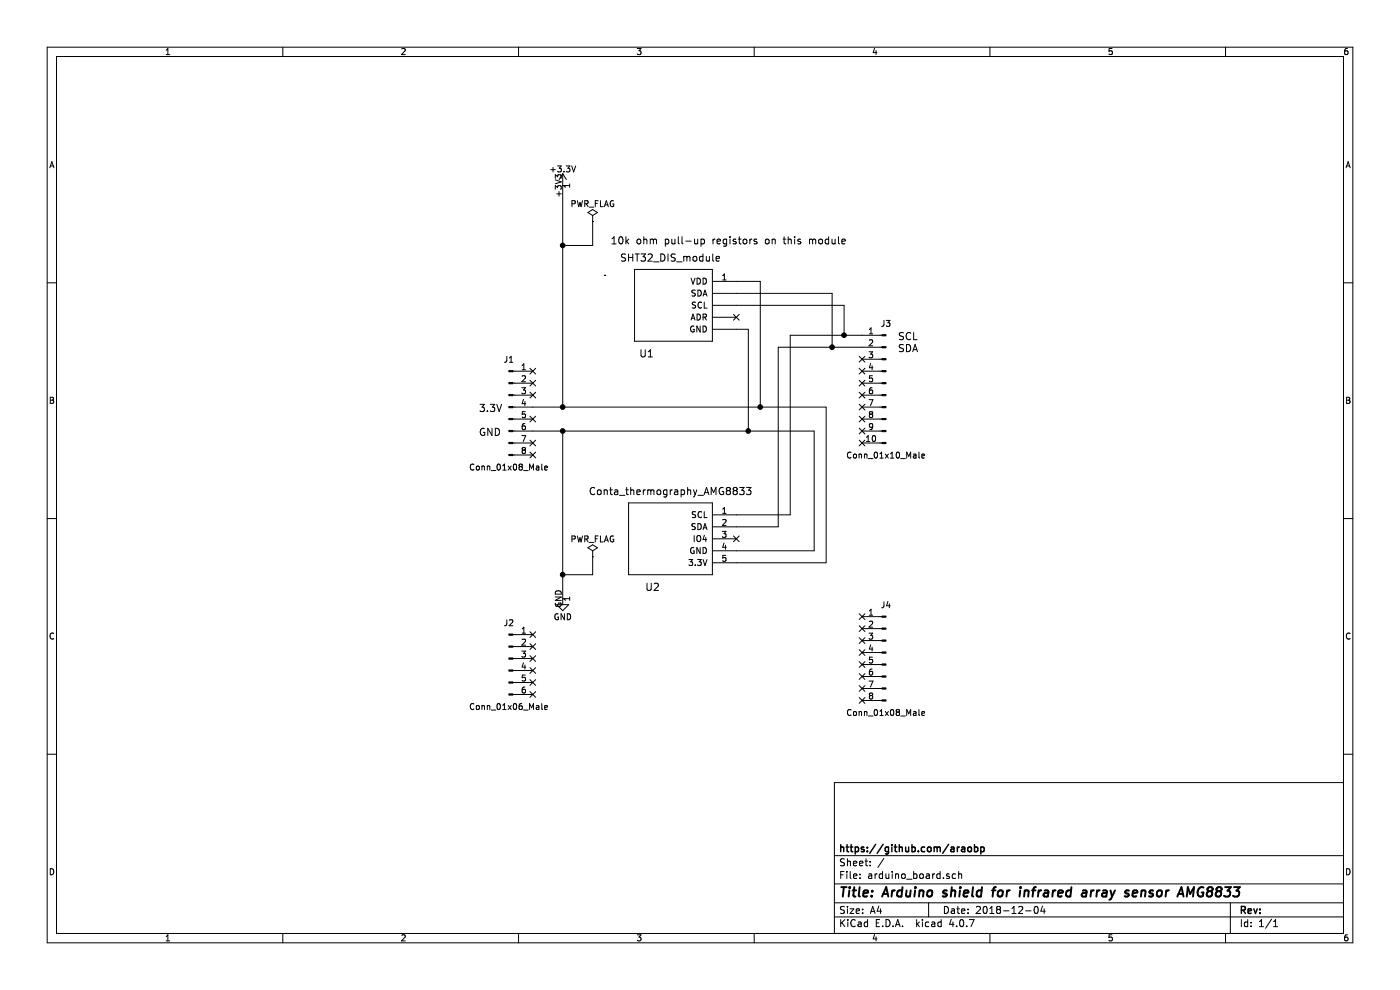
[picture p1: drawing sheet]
EESchema Schematic File Version 2
LIBS:arduino_board-rescue
LIBS:power
LIBS:device
LIBS:switches
LIBS:relays
LIBS:motors
LIBS:transistors
LIBS:conn
LIBS:linear
LIBS:regul
LIBS:74xx
LIBS:cmos4000
LIBS:adc-dac
LIBS:memory
LIBS:xilinx
LIBS:microcontrollers
LIBS:dsp
LIBS:microchip
LIBS:analog_switches
LIBS:motorola
LIBS:texas
LIBS:intel
LIBS:audio
LIBS:interface
LIBS:digital-audio
LIBS:philips
LIBS:display
LIBS:cypress
LIBS:siliconi
LIBS:opto
LIBS:atmel
LIBS:contrib
LIBS:valves
LIBS:mcu
LIBS:arduino_board-cache
EELAYER 25 0
EELAYER END
$Descr A4 11693 8268
encoding utf-8
Sheet 1 1
Title "Arduino shield for infrared array sensor AMG8833"
Date "2018-12-04"
Rev ""
Comp "https://github.com/araobp"
Comment1 ""
Comment2 ""
Comment3 ""
Comment4 ""
$EndDescr
$Comp
L Conn_01x06_Male J2
U 1 1
P 4250 5500
F 0 "J2" H 4250 5800 50  0000 C CNN
F 1 "Conn_01x06_Male" H 4250 5100 50  0000 C CNN
F 2 "" H 4250 5500 50  0001 C CNN
F 3 "" H 4250 5500 50  0001 C CNN
	1    4250 5500
	1    0    0    -1  
$EndComp
$Comp
L Conn_01x08_Male J1
U 1 1
P 4250 3400
F 0 "J1" H 4250 3800 50  0000 C CNN
F 1 "Conn_01x08_Male" H 4250 2900 50  0000 C CNN
F 2 "" H 4250 3400 50  0001 C CNN
F 3 "" H 4250 3400 50  0001 C CNN
	1    4250 3400
	1    0    0    -1  
$EndComp
$Comp
L Conn_01x08_Male J4
U 1 1
P 7400 5450
F 0 "J4" H 7400 5850 50  0000 C CNN
F 1 "Conn_01x08_Male" H 7400 4950 50  0000 C CNN
F 2 "" H 7400 5450 50  0001 C CNN
F 3 "" H 7400 5450 50  0001 C CNN
	1    7400 5450
	-1   0    0    -1  
$EndComp
$Comp
L Conn_01x10_Male J3
U 1 1
P 7400 3200
F 0 "J3" H 7400 3700 50  0000 C CNN
F 1 "Conn_01x10_Male" H 7400 2600 50  0000 C CNN
F 2 "" H 7400 3200 50  0001 C CNN
F 3 "" H 7400 3200 50  0001 C CNN
	1    7400 3200
	-1   0    0    -1  
$EndComp
NoConn ~ 6150 4500
Wire Wire Line
	4450 3400 6900 3400
Wire Wire Line
	6900 3400 6900 4700
Wire Wire Line
	6900 4700 6150 4700
Wire Wire Line
	4450 3600 6800 3600
Wire Wire Line
	6800 3600 6800 4600
Wire Wire Line
	6800 4600 6150 4600
Wire Wire Line
	4700 1550 4700 3400
Connection ~ 4700 3400
Wire Wire Line
	6600 2800 6600 4300
Wire Wire Line
	6600 4300 6150 4300
Wire Wire Line
	6500 2900 7200 2900
Wire Wire Line
	6500 2900 6500 4400
Wire Wire Line
	6500 4400 6150 4400
NoConn ~ 7200 3000
NoConn ~ 7200 3100
NoConn ~ 7200 3200
NoConn ~ 7200 3300
NoConn ~ 7200 3400
NoConn ~ 7200 3500
NoConn ~ 7200 3600
NoConn ~ 7200 3700
NoConn ~ 4450 3100
NoConn ~ 4450 3200
NoConn ~ 4450 3300
NoConn ~ 4450 3500
NoConn ~ 4450 3700
NoConn ~ 4450 3800
NoConn ~ 4450 5300
NoConn ~ 4450 5400
NoConn ~ 4450 5500
NoConn ~ 4450 5600
NoConn ~ 4450 5700
NoConn ~ 4450 5800
Text Notes 4000 3450 0    60   ~ 0
3.3V
Text Notes 4000 3650 0    60   ~ 0
GND
Text Notes 7500 2850 0    60   ~ 0
SCL
Text Notes 7500 2950 0    60   ~ 0
SDA
$Comp
L GND #PWR01
U 1 1
P 4700 5000
F 0 "#PWR01" H 4700 4750 50  0001 C CNN
F 1 "GND" H 4700 4850 50  0000 C CNN
F 2 "" H 4700 5000 50  0001 C CNN
F 3 "" H 4700 5000 50  0001 C CNN
	1    4700 5000
	1    0    0    -1  
$EndComp
Wire Wire Line
	4700 3600 4700 5000
Connection ~ 4700 3600
$Comp
L +3.3V #PWR02
U 1 1
P 4700 1550
F 0 "#PWR02" H 4700 1400 50  0001 C CNN
F 1 "+3.3V" H 4700 1690 50  0000 C CNN
F 2 "" H 4700 1550 50  0001 C CNN
F 3 "" H 4700 1550 50  0001 C CNN
	1    4700 1550
	1    0    0    -1  
$EndComp
NoConn ~ 7200 5150
NoConn ~ 7200 5250
NoConn ~ 7200 5350
NoConn ~ 7200 5450
NoConn ~ 7200 5550
NoConn ~ 7200 5650
NoConn ~ 7200 5750
NoConn ~ 7200 5850
$Comp
L PWR_FLAG #FLG03
U 1 1
P 4950 1850
F 0 "#FLG03" H 4950 1925 50  0001 C CNN
F 1 "PWR_FLAG" H 4950 2000 50  0000 C CNN
F 2 "" H 4950 1850 50  0001 C CNN
F 3 "" H 4950 1850 50  0001 C CNN
	1    4950 1850
	1    0    0    -1  
$EndComp
$Comp
L PWR_FLAG #FLG04
U 1 1
P 4950 4650
F 0 "#FLG04" H 4950 4725 50  0001 C CNN
F 1 "PWR_FLAG" H 4950 4800 50  0000 C CNN
F 2 "" H 4950 4650 50  0001 C CNN
F 3 "" H 4950 4650 50  0001 C CNN
	1    4950 4650
	1    0    0    -1  
$EndComp
Wire Wire Line
	4950 1850 4950 2050
Wire Wire Line
	4950 2050 4700 2050
Connection ~ 4700 2050
Wire Wire Line
	4950 4650 4950 4800
Wire Wire Line
	4950 4800 4700 4800
Connection ~ 4700 4800
$Comp
L Conta_thermography_AMG8833 U2
U 1 1
P 5600 4500
F 0 "U2" H 5450 4100 60  0000 C CNN
F 1 "Conta_thermography_AMG8833" H 5600 4900 60  0000 C CNN
F 2 "" H 5700 4500 60  0001 C CNN
F 3 "" H 5700 4500 60  0001 C CNN
	1    5600 4500
	1    0    0    -1  
$EndComp
$Comp
L SHT32_DIS_module U1
U 1 1
P 5600 2550
F 0 "U1" H 5400 2150 60  0000 C CNN
F 1 "SHT32_DIS_module" H 5600 2950 60  0000 C CNN
F 2 "" H 5200 2450 60  0001 C CNN
F 3 "" H 5200 2450 60  0001 C CNN
	1    5600 2550
	1    0    0    -1  
$EndComp
Wire Wire Line
	6600 2800 7200 2800
Wire Wire Line
	6150 2750 6250 2750
Wire Wire Line
	6250 2750 6250 3600
Connection ~ 6250 3600
Wire Wire Line
	6150 2550 7050 2550
Wire Wire Line
	7050 2550 7050 2800
Connection ~ 7050 2800
Wire Wire Line
	6150 2450 6950 2450
Wire Wire Line
	6950 2450 6950 2900
Connection ~ 6950 2900
Wire Wire Line
	6150 2350 6350 2350
Wire Wire Line
	6350 2350 6350 3400
Connection ~ 6350 3400
NoConn ~ 6150 2650
Text Notes 5100 2050 0    60   ~ 0
10k ohm pull-up registors on this module
$EndSCHEMATC
